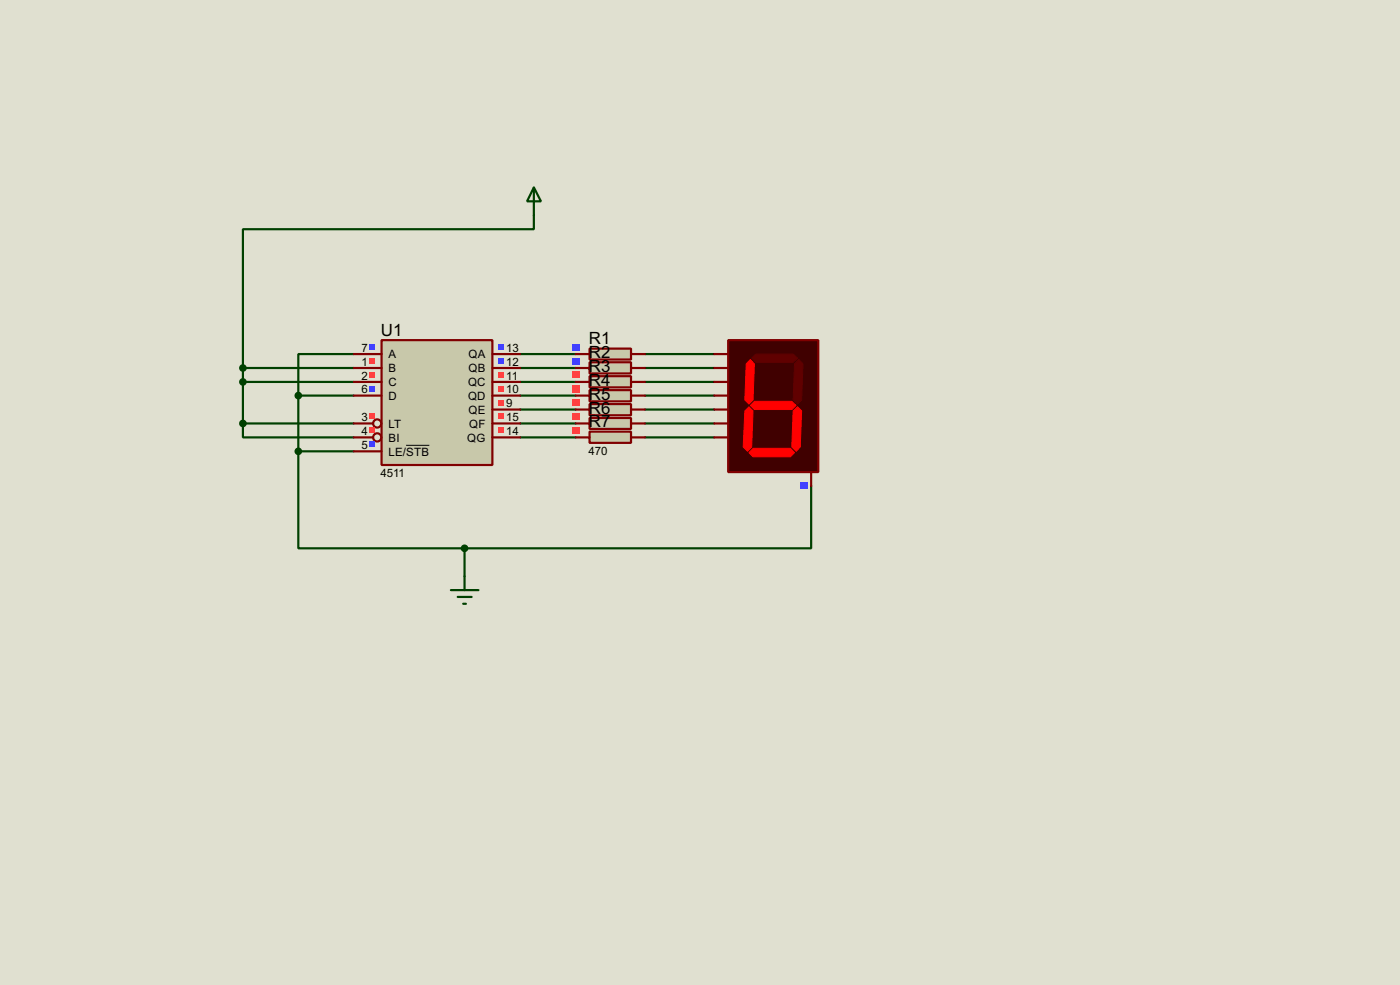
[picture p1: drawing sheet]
<svg xmlns="http://www.w3.org/2000/svg" width="256mm" height="180mm" viewBox="0 0 256 180" stroke-linecap="round" stroke-linejoin="round" font-family="sans-serif">
<path d="M0 0h256.5v180.3h-256.5z" fill="#e0e0d0"/>
<g fill="none" stroke="#004000" stroke-width=".4">
<path d="M97.8 34.3l1.3 2.6h-2.5zM97.8 34.3v7.7h-53.3v25.4M44.5 77.5v2.6h20.3M44.5 67.4h20.3M44.5 67.4v10.1M44.5 69.9h20.3M44.5 77.5h20.3M54.7 72.4h10.1M54.7 72.4v10.2M64.8 64.8h-10.1v7.6M95.3 67.4h10.2M95.3 69.9h10.2"/>
<path d="M95.3 77.5h10.2M95.3 72.4h10.2M95.3 75h10.2M95.3 64.8h10.2M118.2 67.4h12.7M118.2 69.9h12.7M118.2 77.5h12.7M118.2 72.4h12.7M118.2 75h12.7M118.2 64.8h12.7M54.7 82.6v17.8h30.4M54.7 82.6h10.1"/>
<path d="M95.3 80.1h10.2M118.2 80.1h12.7M148.6 89v11.4h-63.5M82.6 108h5.1M83.9 109.3h2.5M84.9 110.5h.5M85.1 100.4v7.6"/>
</g>
<g fill="#004000" stroke="#004000" stroke-width=".4">
<circle cx="44.5" cy="67.4" r=".5"/>
<circle cx="44.5" cy="69.9" r=".5"/>
<circle cx="44.5" cy="77.5" r=".5"/>
<circle cx="54.6" cy="72.4" r=".5"/>
<circle cx="54.6" cy="82.6" r=".5"/>
</g>
<path d="M108 63.8h7.6v2h-7.6z" fill="#c8c8aa" stroke="#800000" stroke-width=".4"/>
<path d="M105.5 64.8h2.5M115.6 64.8h2.6" fill="none" stroke="#800000" stroke-width=".4"/>
<path d="M104.8 62.9h1.3v1.3h-1.3z" fill="#4040ff"/>
<path d="M108 66.3h7.6v2.1h-7.6z" fill="#c8c8aa" stroke="#800000" stroke-width=".4"/>
<path d="M105.5 67.4h2.5M115.6 67.4h2.6" fill="none" stroke="#800000" stroke-width=".4"/>
<path d="M104.8 65.5h1.3v1.2h-1.3z" fill="#4040ff"/>
<path d="M108 68.9h7.6v2h-7.6z" fill="#c8c8aa" stroke="#800000" stroke-width=".4"/>
<path d="M105.5 69.9h2.5M115.6 69.9h2.6" fill="none" stroke="#800000" stroke-width=".4"/>
<path d="M104.8 68h1.3v1.3h-1.3z" fill="#ff4040"/>
<path d="M108 71.4h7.6v2.1h-7.6z" fill="#c8c8aa" stroke="#800000" stroke-width=".4"/>
<path d="M105.5 72.4h2.5M115.6 72.4h2.6" fill="none" stroke="#800000" stroke-width=".4"/>
<path d="M104.8 70.5h1.3v1.3h-1.3z" fill="#ff4040"/>
<path d="M108 74h7.6v2h-7.6z" fill="#c8c8aa" stroke="#800000" stroke-width=".4"/>
<path d="M105.5 75h2.5M115.6 75h2.6" fill="none" stroke="#800000" stroke-width=".4"/>
<path d="M104.8 73.1h1.3v1.2h-1.3z" fill="#ff4040"/>
<path d="M108 76.5h7.6v2h-7.6z" fill="#c8c8aa" stroke="#800000" stroke-width=".4"/>
<path d="M105.5 77.5h2.5M115.6 77.5h2.6" fill="none" stroke="#800000" stroke-width=".4"/>
<path d="M104.8 75.6h1.3v1.3h-1.3z" fill="#ff4040"/>
<path d="M108 79h7.6v2.1h-7.6z" fill="#c8c8aa" stroke="#800000" stroke-width=".4"/>
<path d="M105.5 80.1h2.5M115.6 80.1h2.6" fill="none" stroke="#800000" stroke-width=".4"/>
<path d="M104.8 78.2h1.3v1.2h-1.3z" fill="#ff4040"/>
<path d="M69.9 62.3h20.3v22.8h-20.3z" fill="#c8c8aa" stroke="#800000" stroke-width=".4"/>
<g fill="none" stroke="#800000" stroke-width=".4">
<path d="M64.8 64.8h5.1M64.8 67.4h5.1M64.8 69.9h5.1M64.8 72.4h5.1M64.8 77.5h3.6M90.2 64.8h5.1M90.2 67.4h5.1M90.2 69.9h5.1M90.2 72.4h5.1M90.2 77.5h5.1M90.2 75h5.1M64.8 80.1h3.6"/>
<path d="M64.8 82.6h5.1M90.2 80.1h5.1"/>
<circle cx="69.1" cy="77.5" r=".75"/>
<circle cx="69.1" cy="80.1" r=".75"/>
</g>
<path d="M74.4 81.5h4.3" fill="none" stroke="#000" stroke-width=".18"/>
<path d="M67.7 63h1.1v1.1h-1.1z" fill="#4040ff"/>
<g fill="#ff4040">
<path d="M67.7 65.6h1.1v1h-1.1z"/>
<path d="M67.7 68.1h1.1v1h-1.1z"/>
</g>
<path d="M67.7 70.7h1.1v1h-1.1z" fill="#4040ff"/>
<g fill="#ff4040">
<path d="M67.7 75.7h1.1v1.1h-1.1z"/>
<path d="M67.7 78.3h1.1v1h-1.1z"/>
</g>
<g fill="#4040ff">
<path d="M67.7 80.8h1.1v1h-1.1z"/>
<path d="M91.4 63h1v1.1h-1z"/>
<path d="M91.4 65.6h1v1h-1z"/>
</g>
<g fill="#ff4040">
<path d="M91.4 68.1h1v1h-1z"/>
<path d="M91.4 70.7h1v1h-1z"/>
<path d="M91.4 73.2h1v1h-1z"/>
<path d="M91.4 75.7h1v1.1h-1z"/>
<path d="M91.4 78.3h1v1h-1z"/>
</g>
<path d="M133.4 62.3h16.5v24.1h-16.5z" fill="#400000" stroke="#800000" stroke-width=".4"/>
<g fill="#600000" stroke="#600000" stroke-width=".18">
<path d="M137.7 65.6l.8-.8h6.8l.8 .8-.8 .7h-6.8z" fill-rule="evenodd"/>
<path d="M146.4 65.8l.7 .8-.2 6.6-.8 .8-.8-.8 .3-6.6z" fill-rule="evenodd"/>
</g>
<g fill="#f00" stroke="#f00" stroke-width=".18">
<path d="M145.3 75.2l.8-.7 .8 .7-.3 6.6-.7 .8-.8-.8z" fill-rule="evenodd"/>
<path d="M138 82.1h6.8l.8 .8-.8 .7h-6.8l-.8-.7z" fill-rule="evenodd"/>
<path d="M136.5 75.2l.7-.7 .8 .7-.3 6.6-.7 .8-.8-.8z" fill-rule="evenodd"/>
<path d="M137.5 65.8l.7 .8-.2 6.6-.8 .8-.7-.8 .2-6.6z" fill-rule="evenodd"/>
<path d="M137.5 74.2l.7-.7h6.9l.8 .7-.8 .8h-6.9z" fill-rule="evenodd"/>
</g>
<path d="M130.9 64.8h2.5M130.9 67.4h2.5M130.9 69.9h2.5M130.9 72.4h2.5M130.9 75h2.5M130.9 77.5h2.5M130.9 80.1h2.5M148.6 86.4v2.6" fill="none" stroke="#800000" stroke-width=".4"/>
<path d="M146.7 88.3h1.3v1.3h-1.3z" fill="#4040ff"/>
<circle cx="85.1" cy="100.4" r=".5" fill="#004000" stroke="#004000" stroke-width=".4"/>
<g font-size="3.5">
<text x="69.8" y="61.4">U1</text>
<text x="107.9" y="63">R1</text>
<text x="107.9" y="65.5">R2</text>
<text x="107.9" y="68.1">R3</text>
<text x="107.9" y="70.6">R4</text>
<text x="107.9" y="73.2">R5</text>
<text x="107.9" y="75.7">R6</text>
<text x="107.9" y="78.2">R7</text>
</g>
<g font-size="2.4">
<text x="66.2" y="64.4">7</text>
<text x="71.2" y="65.6">A</text>
<text x="85.8" y="65.6">QA</text>
<text x="92.8" y="64.4">13</text>
<text x="66.2" y="67">1</text>
<text x="66.2" y="69.5">2</text>
<text x="66.2" y="72">6</text>
<text x="71.2" y="68.1">B</text>
<text x="71.2" y="70.7">C</text>
<text x="85.7" y="70.7">QC</text>
<text x="85.8" y="68.1">QB</text>
<text x="92.8" y="67">12</text>
<text x="92.8" y="69.5">11</text>
<text x="92.8" y="72">10</text>
<text x="107.8" y="68">470</text>
<text x="107.8" y="70.6">470</text>
<text x="66.2" y="77.1">3</text>
<text x="71.2" y="73.2">D</text>
<text x="85.7" y="73.2">QD</text>
<text x="85.8" y="75.8">QE</text>
<text x="92.8" y="74.6">9</text>
<text x="92.8" y="77.1">15</text>
<text x="107.8" y="73.1">470</text>
<text x="107.8" y="75.7">470</text>
<text x="66.2" y="79.7">4</text>
<text x="66.2" y="82.2">5</text>
<text x="71.2" y="78.3">LT</text>
<text x="71.2" y="80.8">BI</text>
<text x="71.2" y="83.4">LE/STB</text>
<text x="85.6" y="80.8">QG</text>
<text x="85.9" y="78.3">QF</text>
<text x="92.8" y="79.7">14</text>
<text x="107.8" y="78.2">470</text>
<text x="107.8" y="80.7">470</text>
<text x="107.8" y="83.3">470</text>
<text x="69.7" y="87.3">4511</text>
</g>
</svg>
